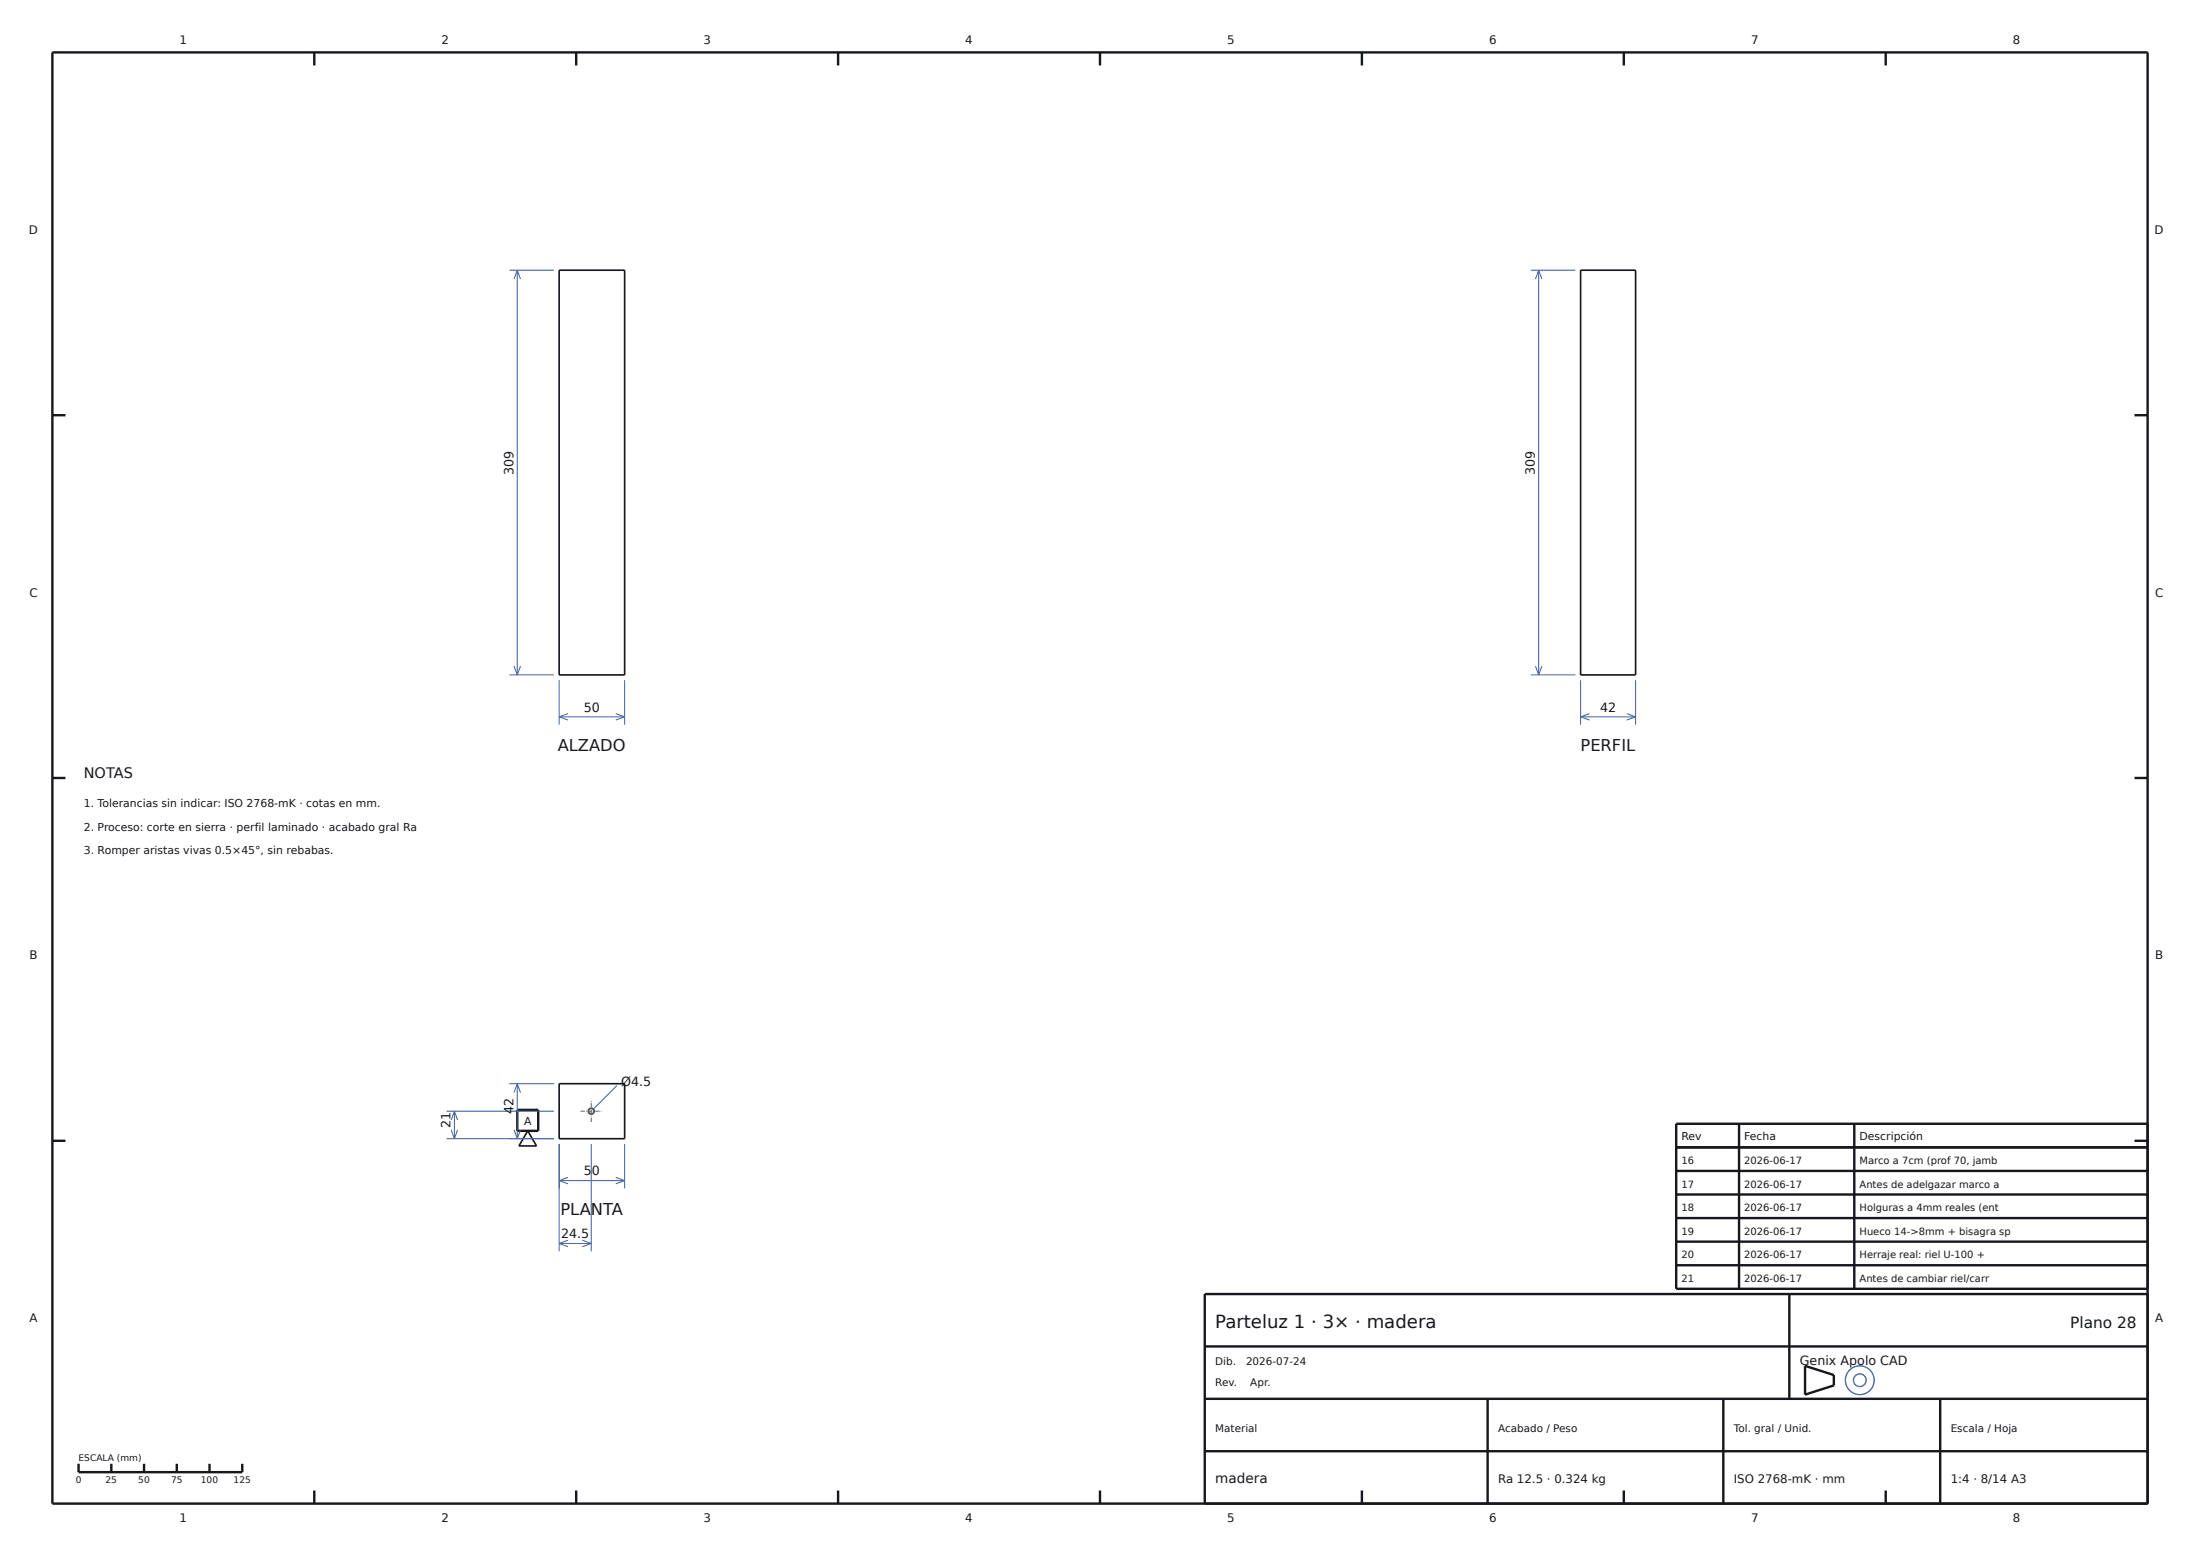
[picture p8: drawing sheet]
<svg xmlns="http://www.w3.org/2000/svg" width="420mm" height="297mm" viewBox="0 0 420 297" stroke-linecap="round" stroke-linejoin="round" font-family="sans-serif">
<g fill="#fdfdfb" stroke="#3a5e9c" stroke-width=".25">
<circle cx="355" cy="263.5" r="2.75"/>
<circle cx="355.1" cy="263.5" r="1.21"/>
</g>
<g fill="none" stroke="#16181d" stroke-width=".46">
<path d="M10 10h400v277h-400zM60 10v2.5M110 10v2.5M160 10v2.5M210 10v2.5M260 10v2.5M310 10v2.5M360 10v2.5M10 79.3h2.5M407.5 79.3h2.5M10 148.5h2.5M407.5 148.5h2.5"/>
<path d="M10 217.8h2.5M98.8 211.9h4v4h-4zM320 219h90M332 214.5v31.5M354 214.5v31.5M407.5 217.8h2.5M410 214.5h-90v31.5h90M320 223.5h90M320 228h90M320 232.5h90M320 237h90M230 257h180"/>
<path d="M320 241.5h90M341.6 247v20M410 247h-180v40M15 279.4v1.6h31.2v-1.6M21.3 279.4v1.6M27.5 279.4v1.6M33.7 279.4v1.6M40 279.4v1.6M230 277h180M230 267h180M284 267v20M329 267v20"/>
<path d="M344.6 260.7l5.5 1.8v1.9l-5.5 1.8zM370.4 267v20M60 284.5v2.5M110 284.5v2.5M160 284.5v2.5M210 284.5v2.5M260 284.5v2.5M310 284.5v2.5M360 284.5v2.5"/>
</g>
<g fill="none" stroke="#16181d" stroke-width=".32">
<path d="M106.7 51.6h12.5v77.2h-12.5zM301.7 51.6h10.5v77.2h-10.5zM100.7 215.9l1.7 2.8h-3.3zM106.7 206.9h12.5v10.5h-12.5z"/>
<circle cx="112.9" cy="212.1" r=".56"/>
</g>
<g fill="none" stroke="#3a5e9c" stroke-width=".19">
<path d="M97.2 51.6h8.6M98.8 51.6v77.2M98.8 51.6l.6 1.7M98.8 51.6l-.7 1.7M292.2 51.6h8.6M293.8 51.6v77.2M293.8 51.6l.6 1.7M293.8 51.6l-.7 1.7M97.2 128.8h8.6M98.1 127.1l.7 1.7M99.4 127.1l-.6 1.7M106.7 129.8v8.5"/>
<path d="M106.7 136.8h12.5M106.7 136.8l1.7 .6M108.4 136.2l-1.7 .6M117.6 136.2l1.6 .6M119.2 129.8v8.5M119.2 136.8l-1.6 .6M292.2 128.8h8.6M293.1 127.1l.7 1.7M294.4 127.1l-.6 1.7M301.7 136.8h10.5M301.7 129.8v8.5M301.7 136.8l1.7 .6"/>
<path d="M303.4 136.2l-1.7 .6M310.6 136.2l1.6 .6M312.2 129.8v8.5M312.2 136.8l-1.6 .6M85.3 217.4h20.5M85.3 212.1h20.5M86.1 215.7l.7 1.7M86.8 212.1v5.3M86.8 212.1l.6 1.7M86.8 212.1l-.7 1.7M87.4 215.7l-.6 1.7M97.2 206.9h8.6"/>
<path d="M98.1 215.7l.7 1.7M98.8 206.9v10.5M98.8 206.9l.6 1.6M98.8 206.9l-.7 1.6M99.4 215.7l-.6 1.7M106.7 218.4v20.5M112.9 218.4v20.5M117.8 207.2l-4.5 4.5M119.2 218.4v8.5M106.7 225.4h12.5M106.7 225.4l1.7 .6M106.7 237.4h6.2"/>
<path d="M106.7 237.4l1.7 .6M108.4 224.7l-1.7 .7M108.4 236.7l-1.7 .7M111.2 236.7l1.7 .7M112.9 237.4l-1.7 .6M117.6 224.7l1.6 .7M119.2 225.4l-1.6 .6"/>
</g>
<path d="M110.8 212.1h4.1M112.9 214.2v-4.2" fill="none" stroke="#b0413e" stroke-width=".19" stroke-dasharray=".8 .2 .1 .2" stroke-linecap="butt"/>
<text font-size="3.5" fill="#16181d" x="232" y="253.4">Parteluz 1 · 3× · madera</text>
<g font-size="3.1" fill="#16181d">
<text x="106.5" y="143.3">ALZADO</text>
<text x="301.7" y="143.3">PERFIL</text>
<text x="107" y="231.9">PLANTA</text>
</g>
<text font-size="2.9" fill="#16181d" x="395.2" y="253.4">Plano 28</text>
<text font-size="2.8" fill="#16181d" x="16" y="148.5">NOTAS</text>
<text font-size="2.6" fill="#16181d" x="232" y="283">madera</text>
<g font-size="2.4" fill="#16181d">
<text x="98" y="90.7" transform="rotate(-90 98 90.7)">309</text>
<text x="293" y="90.7" transform="rotate(-90 293 90.7)">309</text>
<text x="111.5" y="135.8">50</text>
<text x="305.5" y="135.8">42</text>
<text x="118.6" y="207.2">Ø4.5</text>
<text x="86" y="215.2" transform="rotate(-90 86 215.2)">21</text>
<text x="98" y="212.6" transform="rotate(-90 98 212.6)">42</text>
<text x="111.5" y="224.4">50</text>
<text x="107.1" y="236.4">24.5</text>
<text x="343.6" y="260.6">Genix Apolo CAD</text>
</g>
<g font-size="2.2" fill="#16181d">
<text x="34.3" y="8.4">1</text>
<text x="84.3" y="8.4">2</text>
<text x="134.3" y="8.4">3</text>
<text x="184.3" y="8.4">4</text>
<text x="234.3" y="8.4">5</text>
<text x="284.3" y="8.4">6</text>
<text x="334.3" y="8.4">7</text>
<text x="384.3" y="8.4">8</text>
<text x="5.5" y="44.6">D</text>
<text x="411.3" y="44.6">D</text>
<text x="5.6" y="113.9">C</text>
<text x="411.4" y="113.9">C</text>
<text x="5.6" y="183.1">B</text>
<text x="411.4" y="183.1">B</text>
<text x="5.6" y="252.4">A</text>
<text x="411.4" y="252.4">A</text>
<text x="286" y="283">Ra 12.5 · 0.324 kg</text>
<text x="331" y="283">ISO 2768-mK · mm</text>
<text x="372.4" y="283">1:4 · 8/14 A3</text>
<text x="34.3" y="290.6">1</text>
<text x="84.3" y="290.6">2</text>
<text x="134.3" y="290.6">3</text>
<text x="184.3" y="290.6">4</text>
<text x="234.3" y="290.6">5</text>
<text x="284.3" y="290.6">6</text>
<text x="334.3" y="290.6">7</text>
<text x="384.3" y="290.6">8</text>
</g>
<g font-size="2.1" fill="#16181d">
<text x="16" y="154">1. Tolerancias sin indicar: ISO 2768-mK · cotas en mm.</text>
<text x="16" y="158.5">2. Proceso: corte en sierra · perfil laminado · acabado gral Ra</text>
<text x="16" y="163.1">3. Romper aristas vivas 0.5×45°, sin rebabas.</text>
<text x="100" y="214.7">A</text>
<text x="321" y="217.6">Rev</text>
<text x="333" y="217.6">Fecha</text>
<text x="355" y="217.6">Descripción</text>
</g>
<g font-size="2" fill="#16181d">
<text x="232" y="260.6">Dib.</text>
<text x="237.9" y="260.6">2026-07-24</text>
<text x="232" y="264.6">Rev.</text>
<text x="238.7" y="264.6">Apr.</text>
<text x="232" y="273.4">Material</text>
<text x="286" y="273.4">Acabado / Peso</text>
<text x="331" y="273.4">Tol. gral / Unid.</text>
<text x="372.4" y="273.4">Escala / Hoja</text>
</g>
<g font-size="1.9" fill="#16181d">
<text x="321" y="222.2">16</text>
<text x="321" y="226.7">17</text>
<text x="333" y="222.2">2026-06-17</text>
<text x="333" y="226.7">2026-06-17</text>
<text x="355" y="222.2">Marco a 7cm (prof 70, jamb</text>
<text x="355" y="226.7">Antes de adelgazar marco a</text>
<text x="321" y="231.2">18</text>
<text x="333" y="231.2">2026-06-17</text>
<text x="355" y="231.2">Holguras a 4mm reales (ent</text>
<text x="321" y="235.7">19</text>
<text x="333" y="235.7">2026-06-17</text>
<text x="355" y="235.7">Hueco 14-&gt;8mm + bisagra sp</text>
<text x="321" y="240.2">20</text>
<text x="321" y="244.7">21</text>
<text x="333" y="240.2">2026-06-17</text>
<text x="333" y="244.7">2026-06-17</text>
<text x="355" y="240.2">Herraje real: riel U-100 +</text>
<text x="355" y="244.7">Antes de cambiar riel/carr</text>
</g>
<g font-size="1.7" fill="#16181d">
<text x="15" y="278.8">ESCALA (mm)</text>
<text x="14.5" y="283">0</text>
<text x="20.2" y="283">25</text>
<text x="26.4" y="283">50</text>
<text x="32.7" y="283">75</text>
<text x="38.4" y="283">100</text>
<text x="44.6" y="283">125</text>
</g>
</svg>
